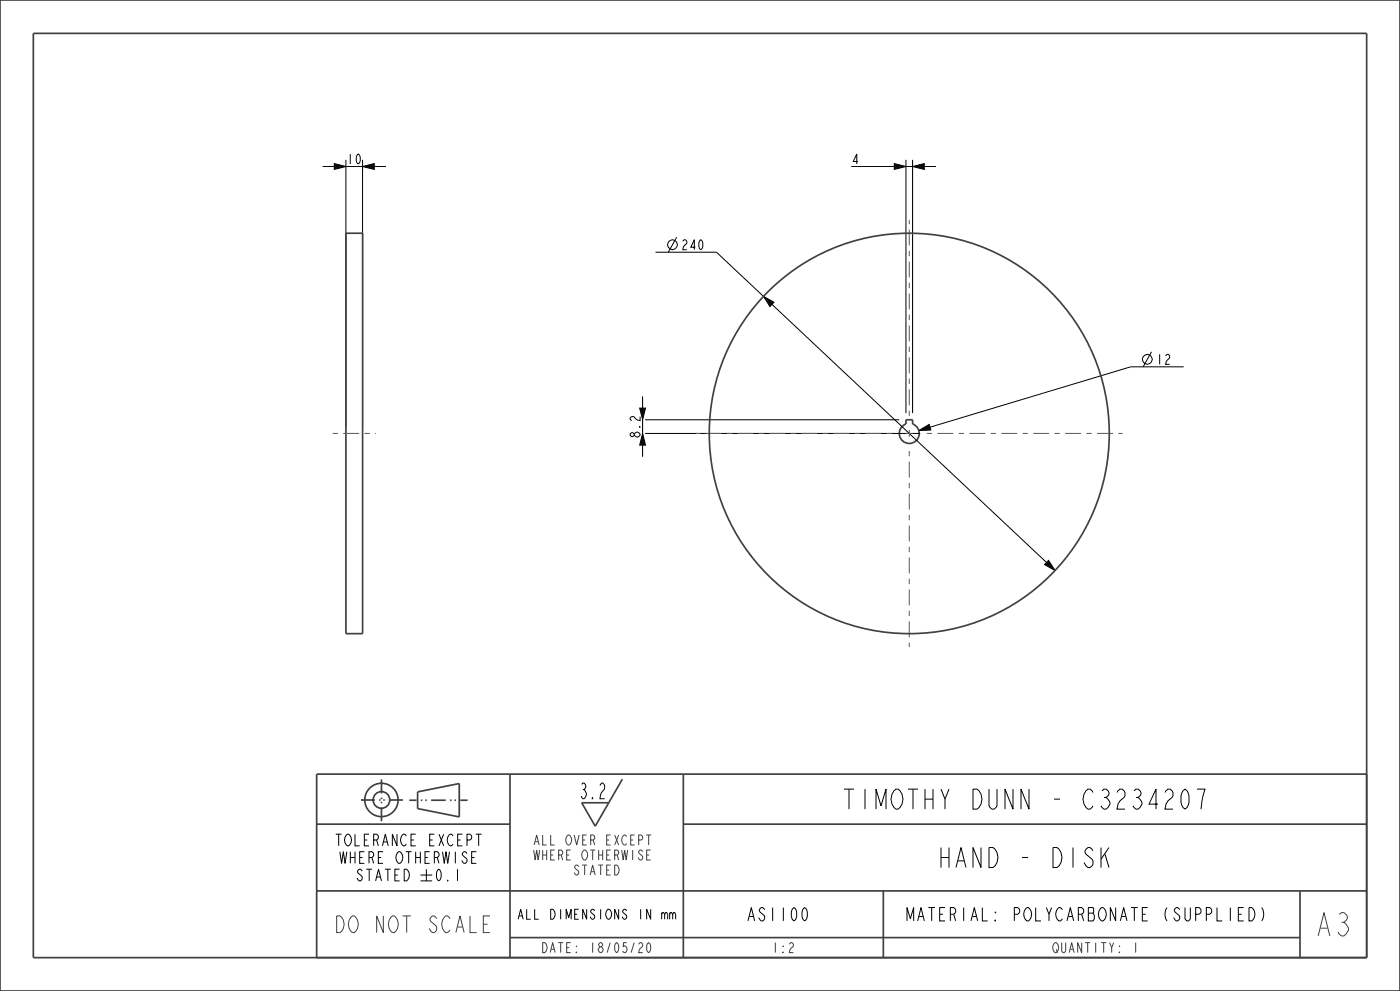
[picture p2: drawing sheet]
<svg xmlns="http://www.w3.org/2000/svg" width="420mm" height="297mm" viewBox="0 0 420 297" stroke-linecap="round" stroke-linejoin="round" font-family="sans-serif">
<g fill="none" stroke="#404040" stroke-width=".51">
<path d="M0 0h420v297h-420zM10 10h400v277h-400zM271.8 125.8h2v1.3a3 3 0 0 1 1.4 4.6 3 3 0 0 1-4.8 0 3 3 0 0 1 1.4-4.6zM122.8 239.8h2.2M125.3 237.3l12.5-2.5v10l-12.5-2.5zM126.3 239.8h.4M127.6 239.8h.4M129.3 239.8h4.4M135 239.8h.5M136.3 239.8h.5M138.1 239.8h2.2M153 232v55"/>
<path d="M186.7 233.5l-8.1 14.1-4.1-7M205 232v55M410 232h-315v55M95 247h58M205 247h205M95 267h315M265 267v20M390 267v20M153 281h237"/>
<circle cx="114.4" cy="239.7" r="5"/>
<circle cx="114.4" cy="239.7" r="2.5"/>
</g>
<path d="M100.3 49l3.5 .9-3.5 .9zM108.8 49.9l3.5-.9v1.8zM268.3 49l3.5 .9-3.5 .9zM273.8 49.9l3.5-.9v1.8zM229 88.8l3.2 1.8-1.2 1.3zM192.8 129.9l.9 3.5h-1.8zM191.9 122.3h1.8l-.9 3.5zM275.7 129l3.1-1.8 .5 1.7zM314.6 167.9l1.9 3.1-3.1-1.8z" fill="#000"/>
<g fill="none" stroke="#000" stroke-width=".3">
<path d="M96.8 49.9h19M100.3 49l3.5 .9-3.5 .9zM103.8 47.9v80M108.8 49.9l3.5-.9v1.8zM108.8 47.9v80M255.4 49.9h25.4M268.3 49l3.5 .9-3.5 .9zM271.8 47.9v75.9M273.8 49.9l3.5-.9v1.8zM273.8 47.9v75.9M196.6 75.6h18.3l101.6 95.4M203 71.1l-2.5 4.5"/>
<path d="M229 88.8l3.2 1.8-1.2 1.3zM192.8 118.8v18.1M345.4 105.4l-2.5 4.5M355.1 109.9h-15.9l-63.5 19.1M191.9 122.3h1.8l-.9 3.5zM192.8 129.9l.9 3.5h-1.8zM193.5 129.9h82.5M193.5 125.8h76.3M275.7 129l3.1-1.8 .5 1.7zM314.6 167.9l1.9 3.1-3.1-1.8zM126.2 262.3h3.5M126.2 264h3.5"/>
<path d="M127.9 260.5v3.5"/>
<circle cx="201.7" cy="73.3" r="1.47"/>
<circle cx="344.2" cy="107.7" r="1.47"/>
</g>
<path d="M108.3 239.8h12.7M114.4 233.6v12.5" fill="none" stroke="#404040" stroke-width=".51" stroke-dasharray="4.2 1.3 .4 .8 .4 1.3" stroke-linecap="butt"/>
<!-- layer: 02___PRT_ALL_AXES -->
<path d="M271.7 129.9h2.1M272.8 128.9v2.1" fill="none" stroke="#5d5d5d" stroke-width=".3"/>
<path d="M99.8 129.9h13M267.5 129.9h-58.7M272.8 135.2v58.7M272.8 124.7v-58.8M278 129.9h58.8" fill="none" stroke="#5d5d5d" stroke-width=".3" stroke-dasharray="1.6 1.6 4.8 1.6" stroke-linecap="butt"/>
<g fill="none" stroke="#404040" stroke-width=".51">
<path d="M103.8 69.9h5v120h-5z"/>
<circle cx="272.8" cy="129.9" r="60"/>
</g>
<text font-size="9.1" fill="#404040" x="394.5" y="280.5">A3</text>
<g font-size="7.8">
<text x="253.7" y="242.5">TIMOTHY DUNN - C3234207</text>
<text x="281.8" y="260">HAND - DISK</text>
</g>
<text font-size="6.5" fill="#404040" x="100.6" y="279.5">DO NOT SCALE</text>
<text font-size="6.1" fill="#404040" x="173.6" y="239.4">3.2</text>
<g font-size="5.2">
<text x="224.1" y="276">AS1100</text>
<text x="272.9" y="276">MATERIAL: POLYCARBONATE (SUPPLIED)</text>
</g>
<g font-size="4.5">
<text x="100.8" y="253.5">TOLERANCE EXCEPT</text>
<text x="102.2" y="258.8">WHERE OTHERWISE</text>
<text x="106.8" y="264">STATED</text>
<text x="130.4" y="264">0.1</text>
</g>
<g font-size="3.9">
<text x="103.9" y="49.2">10</text>
<text x="255.4" y="49.2">4</text>
<text x="204.2" y="74.8">240</text>
<text x="346.7" y="109.2">12</text>
<text x="192" y="131.5" transform="rotate(-90 192 131.5)">8.2</text>
<text x="155.6" y="275.5">ALL DIMENSIONS IN mm</text>
</g>
<g font-size="3.9" fill="#404040">
<text x="160.3" y="253.3">ALL OVER EXCEPT</text>
<text x="160.3" y="257.8">WHERE OTHERWISE</text>
<text x="172" y="262.3">STATED</text>
<text x="162.6" y="285.5">DATE: 18/05/20</text>
<text x="231.5" y="285.5">1:2</text>
<text x="315.8" y="285.5">QUANTITY: 1</text>
</g>
</svg>
